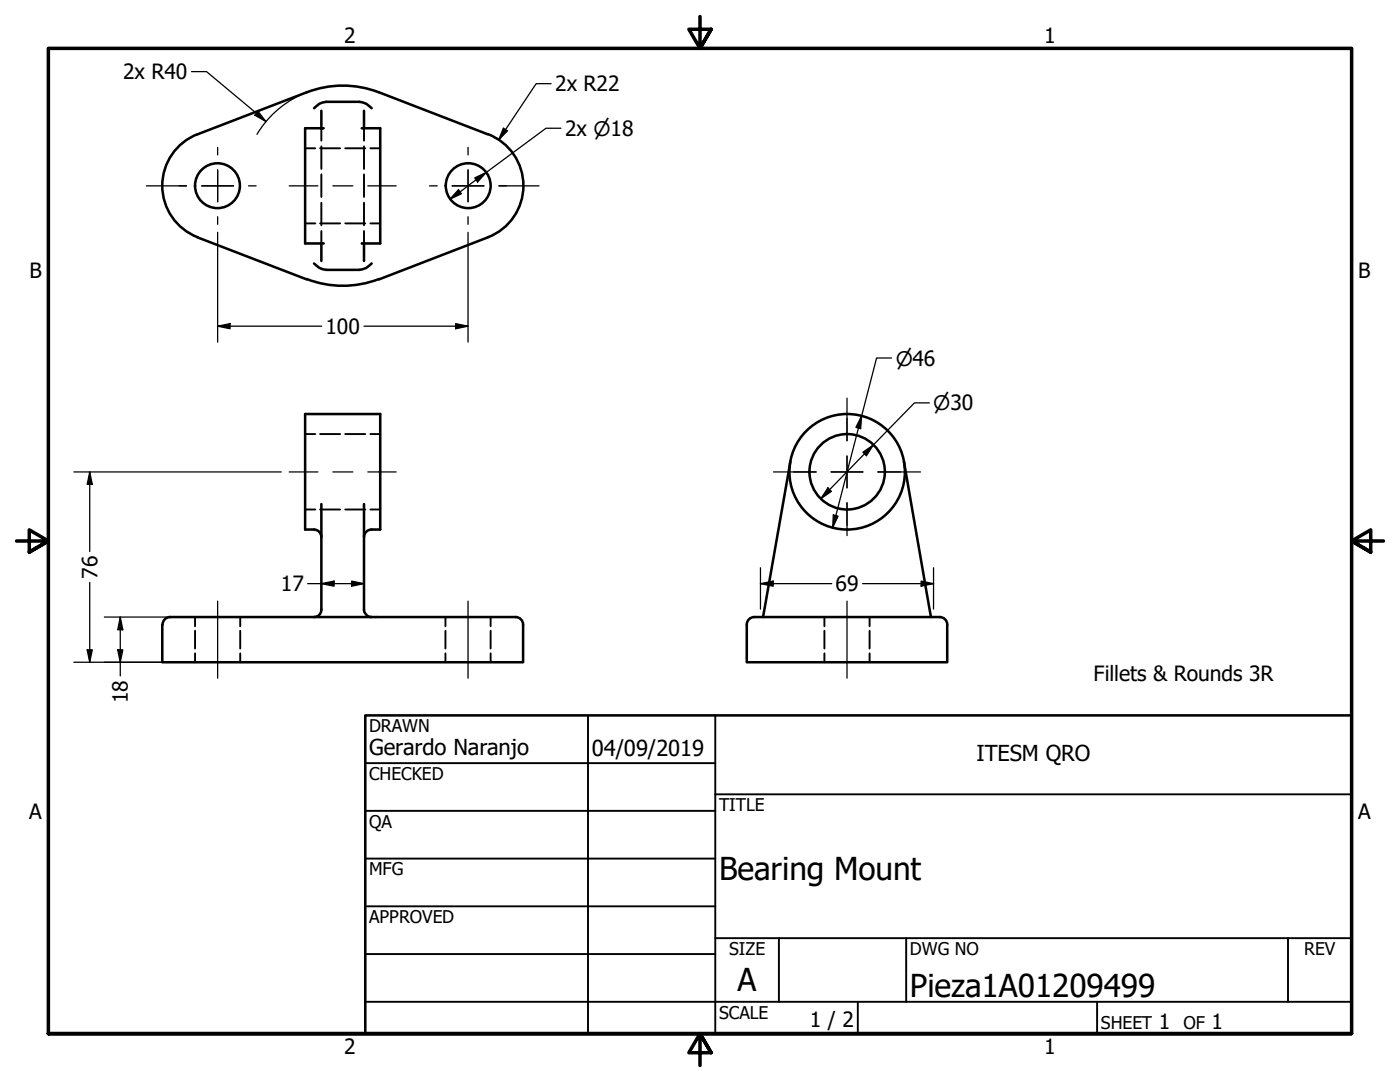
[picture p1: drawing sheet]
<svg xmlns="http://www.w3.org/2000/svg" width="279mm" height="216mm" viewBox="0 0 279 216" stroke-linecap="round" stroke-linejoin="round" font-family="sans-serif">
<!-- layer: Oculto (ANSI) -->
<g fill="none" stroke="#000" stroke-width=".38">
<path d="M60.9 29.6h2M63.9 29.6h4M64.1 25.6v.1M64.1 25.7v2.4M64.1 29.2v4.5M64.1 34.8v4.5M64.3 25.7l-.2 .1M64.5 25.6h.1M68.9 29.6h4M72.2 25.6h.2M72.6 25.7v.1M72.6 25.7v2.4"/>
<path d="M72.6 25.6v.1M72.6 29.2v4.5M72.6 34.8v4.5M73.9 29.6h2M60.9 44.6h2M63.9 44.6h4M64.1 48.4l.2 .1M64.1 40.4v4.6M64.1 46.1v2.4M64.1 48.5v.1M64.5 48.6h.1M68.9 44.6h4"/>
<path d="M72.2 48.6h.2M72.6 48.4v.1M72.6 40.4v4.6M72.6 46.1v2.4M72.6 48.5v.1M73.9 44.6h2M60.9 86.6h2M63.9 86.6h4M68.9 86.6h4M73.9 86.6h2M60.9 101.7h2M63.9 101.7h4"/>
<path d="M68.9 101.7h4M73.9 101.7h2M38.9 123.1v1.9M38.9 125.9v3.5M38.9 130.4v1.7M47.9 123.1v1.9M47.9 125.9v3.5M47.9 130.4v1.7M88.9 123.1v1.9M88.9 125.9v3.5M88.9 130.4v1.7M97.9 123.1v1.9"/>
<path d="M97.9 125.9v3.5M97.9 130.4v1.7M164.5 123.1v1.9M164.5 125.9v3.5M164.5 130.4v1.7M173.5 123.1v1.9M173.5 125.9v3.5M173.5 130.4v1.7"/>
</g>
<!-- layer: Visible (ANSI) -->
<g fill="none" stroke="#000" stroke-width=".51">
<path d="M75.6 18.4a20 20 0 0 0-14.4 0l-21.8 8.4a11 11 0 0 0-7 10.3 11 11 0 0 0 7 10.2l21.8 8.5M75.6 18.4l21.7 8.4M62.7 21.6a3.4 3.4 0 0 1 2.4-1.3h6.7a3.7 3.7 0 0 1 2.4 1.3M64.1 22.1v3.5M64.6 25.6h-3.7v23h3.7M72.2 25.6h3.7v23h-3.7M72.6 22.1v3.5M97.4 26.8a11 11 0 0 1 7.1 10.3 11 11 0 0 1-7.1 10.2M61.2 55.7a20 20 0 0 0 14.4 0M62.7 52.6a3.4 3.4 0 0 0 2.4 1.2h6.7a3.7 3.7 0 0 0 2.4-1.2M64.1 48.6v3.5M72.6 48.6v3.5"/>
<path d="M97.3 47.4l-21.7 8.4M157.7 92.1l-5.4 31M180.4 92.1l5.4 31M64.1 100.6v21.1a1.46 1.46 0 0 1-1.4 1.4M72.6 100.6v21.1a1.6 1.6 0 0 0 1.6 1.4M74.1 105.7a1.49 1.49 0 0 0-1.5 1.5M74.2 105.7h1.7v-23.1h-15v23.1h1.7a1.49 1.49 0 0 1 1.5 1.5M102.9 123.1a1.49 1.49 0 0 1 1.5 1.5v7.5h-72v-7.4M102.9 123.1h-69a1.49 1.49 0 0 0-1.5 1.5M150.6 123.1h37M187.5 123.1a1.49 1.49 0 0 1 1.5 1.5v7.5h-40v-7.4a1.49 1.49 0 0 1 1.5-1.6"/>
<circle cx="43.4" cy="37.1" r="4.5"/>
<circle cx="93.4" cy="37.1" r="4.5"/>
<circle cx="169.1" cy="94.1" r="11.5"/>
<circle cx="169.1" cy="94.1" r="7.5"/>
</g>
<!-- layer: Borde (ANSI) -->
<path d="M139.7 3.3v6.4l-2.2-3.9h4.4l-2.2 3.9 2.2-3.9M3.3 107.9h6.4l-3.9-2.2v4.5l3.9-2.3-3.9 2.3M276.1 107.9h-6.4l3.9-2.2v4.5l-3.9-2.3 3.9 2.3M9.7 206.2v-196.5h260v196.5h-260h260M141.9 210.1l-2.2-3.9 2.2 3.9h-4.4l2.2-3.9v6.4" fill="none" stroke="#000" stroke-width=".7"/>
<g fill="none" stroke="#000" stroke-width=".38">
<path d="M72.9 152.3h69.8M117.3 142.7v63.5M142.7 158.5h127M142.7 142.7v63.5M72.9 161.8h69.8M72.9 171.3h69.8M72.9 199.9h196.8M72.9 180.8h69.8M72.9 190.4h69.8M142.7 187.2h127M155.4 187.2v12.7M171.2 199.9v6.3"/>
<path d="M180.8 187.2v12.7M218.9 199.9v6.3M257 187.2v12.7"/>
</g>
<path d="M72.9 142.7h196.8v63.5h-196.8z" fill="none" stroke="#000" stroke-width=".51"/>
<!-- layer: Marca de centro (ANSI) -->
<g fill="none" stroke="#000" stroke-width=".25">
<path d="M29.2 37.1h8M40.3 37.1h6.3zM43.4 33.9v6.4zM43.4 29.4v1.5M49.6 37.1h1.5M85.7 37.1h1.5M93.4 29.4v1.5M96.6 37.1h-6.4h3.2v-3.2v6.4M99.6 37.1h8M43.4 43.2v1.6M93.4 43.2v1.6M169 79.4v8.5"/>
<path d="M154.4 94.2h8.5M165.9 94.2h6.3M169 91v6.3M175.2 94.2h8.5M169 100.3v6.6"/>
</g>
<!-- layer: Eje (ANSI) -->
<path d="M57.7 37.1h5.7M66.4 37.1h4M73.4 37.1h5.7M57.7 94.2h5.7M66.4 94.2h4M73.4 94.2h5.7M43.4 120v15.3M93.4 120v15.3M169 120v15.3" fill="none" stroke="#000" stroke-width=".25"/>
<!-- layer: Cota (ANSI) -->
<g fill="none" stroke="#000" stroke-width=".25">
<path d="M38.2 14.3h3l11.9 10M59.8 19.1a20 20 0 0 0-8.5 7.7M110 16.7h-3l-7.5 11.2M51.5 22.2l1.6 2.1-2.2-1.3zM91.5 37.8l.6 .9-2.3 1.1zM94.7 35.5l2.3-1.1-1.7 1.9zM100.5 25.6l.8 .5-1.8 1.8zM112 25.6h-3l-19.2 14.2M43.4 46.4v21.9M93.4 46.4v21.9M43.4 65.1l2.5-.5v1zM43.4 65.1h20.8"/>
<path d="M72.6 65.1h20.8M90.9 64.6l2.5 .5-2.5 .5zM177.9 71.4h-3l-8.7 33.9M14.7 94.2h41.4M17.9 94.2l.5 2.4h-1zM17.9 94.2v15.8M165.2 97.3l.7 .7-2.1 1.5zM172 83l-.2 2.5-1-.2zM172.2 90.2l2.1-1.4-1.4 2.1zM185.5 80.4h-3l-18.7 19.1M17.9 116.2v15.9M61.4 116.5h11.2"/>
<path d="M64.1 116.5l2.6-.5v1zM70.2 116l2.4 .5-2.4 .5zM151.8 116.5l2.5-.5v1zM151.8 116.5h14.2M151.8 113.3v8.2M166.3 102.7l1 .3-1.1 2.3zM172.1 116.5h14.2M183.8 116l2.5 .5-2.5 .5zM186.3 113.3v8.2M14.7 132.1h23.1M17.4 129.7h1l-.5 2.4zM20.8 123.1h17.6"/>
<path d="M23.5 129.7h1l-.5 2.4zM24 123.1l.5 2.6h-1zM24 123.1v11.8"/>
</g>
<g fill="#000">
<path d="M51.5 22.2l1.6 2.1-2.2-1.3z" fill-rule="evenodd"/>
<path d="M91.5 37.8l.6 .9-2.3 1.1z" fill-rule="evenodd"/>
<path d="M94.7 35.5l2.3-1.1-1.7 1.9z" fill-rule="evenodd"/>
<path d="M100.5 25.6l.8 .5-1.8 1.8z" fill-rule="evenodd"/>
<path d="M43.4 65.1l2.5-.5v1z" fill-rule="evenodd"/>
<path d="M90.9 64.6l2.5 .5-2.5 .5z" fill-rule="evenodd"/>
<path d="M17.9 94.2l.5 2.4h-1z" fill-rule="evenodd"/>
<path d="M165.2 97.3l.7 .7-2.1 1.5z" fill-rule="evenodd"/>
<path d="M172 83l-.2 2.5-1-.2z" fill-rule="evenodd"/>
<path d="M172.2 90.2l2.1-1.4-1.4 2.1z" fill-rule="evenodd"/>
<path d="M64.1 116.5l2.6-.5v1z" fill-rule="evenodd"/>
<path d="M70.2 116l2.4 .5-2.4 .5z" fill-rule="evenodd"/>
<path d="M151.8 116.5l2.5-.5v1z" fill-rule="evenodd"/>
<path d="M166.3 102.7l1 .3-1.1 2.3z" fill-rule="evenodd"/>
<path d="M183.8 116l2.5 .5-2.5 .5z" fill-rule="evenodd"/>
<path d="M17.4 129.7h1l-.5 2.4z" fill-rule="evenodd"/>
<path d="M23.5 129.7h1l-.5 2.4z" fill-rule="evenodd"/>
<path d="M24 123.1l.5 2.6h-1z" fill-rule="evenodd"/>
</g>
<g font-size="6.3">
<text x="143.5" y="175.6">Bearing Mount</text>
<text x="147.2" y="197.7">A</text>
<text x="181.6" y="199">Pieza1A01209499</text>
</g>
<g font-size="4.4">
<text x="73.7" y="150.6">Gerardo Naranjo</text>
<text x="118.1" y="150.8">04/09/2019</text>
<text x="194.9" y="151.8">ITESM QRO</text>
</g>
<g font-size="4.2">
<text x="68.7" y="8.6">2</text>
<text x="208.4" y="8.6">1</text>
<text x="24.6" y="15.8">2x R40</text>
<text x="110.8" y="18.2">2x R22</text>
<text x="112.8" y="27.1">2x ⌀18</text>
<text x="5.9" y="55.5">B</text>
<text x="271.1" y="55.5">B</text>
<text x="65" y="66.6">100</text>
<text x="19.4" y="115.4" transform="rotate(-90 19.4 115.4)">76</text>
<text x="56.1" y="118">17</text>
<text x="166.8" y="118">69</text>
<text x="218.2" y="135.9">Fillets &amp; Rounds 3R</text>
<text x="25.5" y="140.3" transform="rotate(-90 25.5 140.3)">18</text>
<text x="5.8" y="163.4">A</text>
<text x="271" y="163.4">A</text>
<text x="161.6" y="204.9">1 / 2</text>
<text x="231.3" y="205.4">1</text>
<text x="241.8" y="205.4">1</text>
<text x="68.7" y="210.3">2</text>
<text x="208.4" y="210.3">1</text>
</g>
<g font-size="4">
<text x="178.8" y="73">⌀46</text>
<text x="186.2" y="81.9">⌀30</text>
</g>
<g font-size="3.5">
<text x="73.7" y="146">DRAWN</text>
<text x="73.7" y="155.6">CHECKED</text>
<text x="143.5" y="161.8">TITLE</text>
<text x="73.7" y="165.2">QA</text>
<text x="73.7" y="174.7">MFG</text>
<text x="73.7" y="184.2">APPROVED</text>
<text x="145.5" y="190.6">SIZE</text>
<text x="181.6" y="190.6">DWG NO</text>
<text x="260.3" y="190.5">REV</text>
<text x="143.5" y="203.3">SCALE</text>
<text x="219.7" y="205.4">SHEET</text>
<text x="236.2" y="205.4">OF</text>
</g>
</svg>
